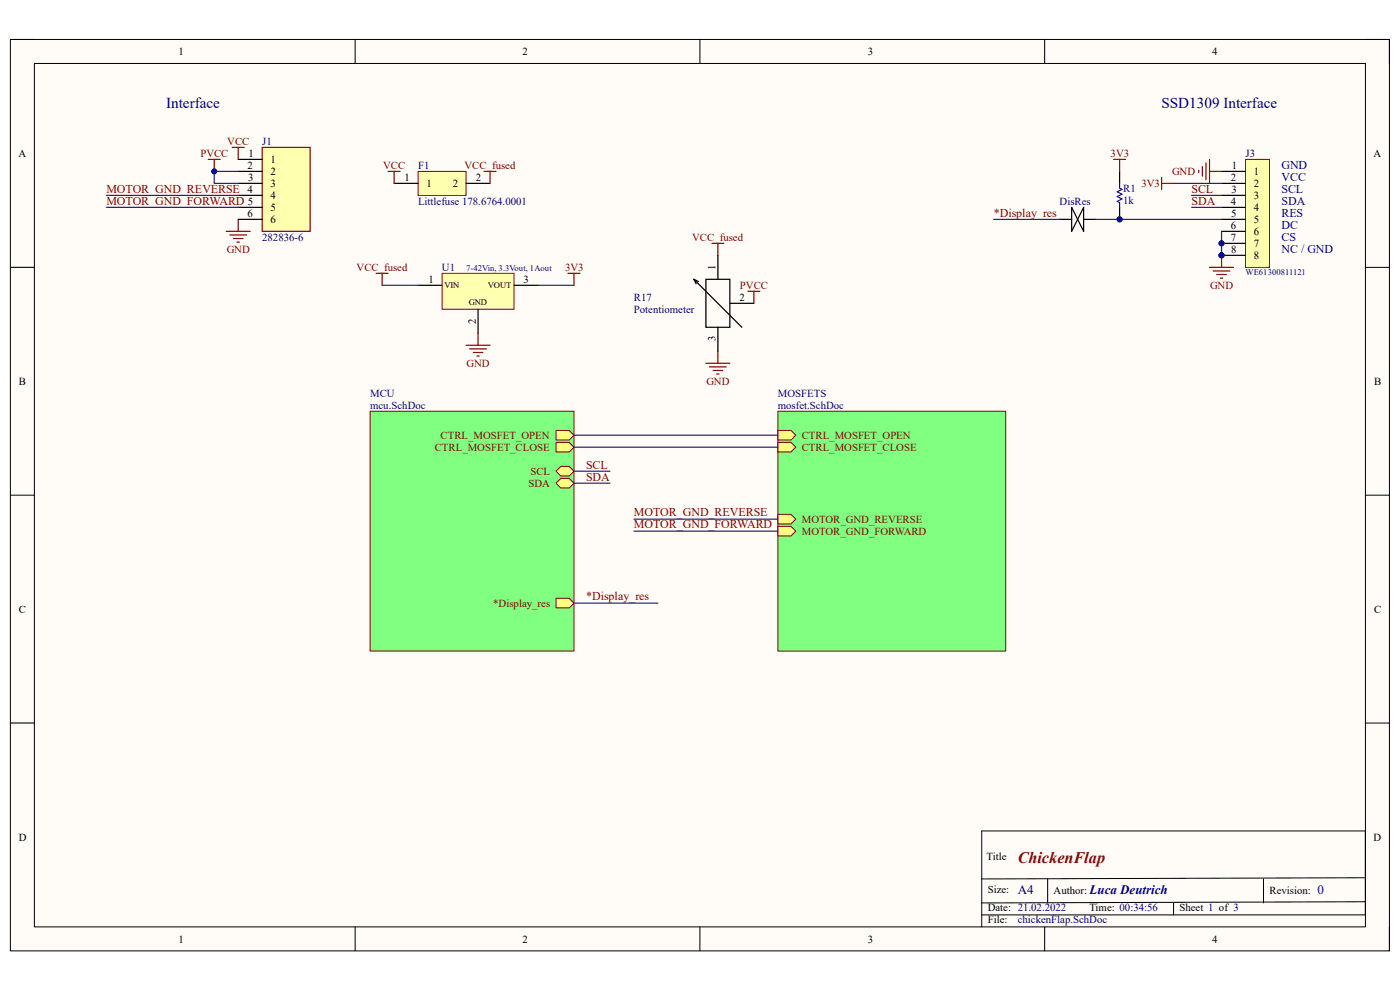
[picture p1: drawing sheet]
<svg xmlns="http://www.w3.org/2000/svg" width="297mm" height="210mm" viewBox="0 0 297 210" stroke-linecap="round" stroke-linejoin="round" font-family="sans-serif">
<path d="M2.2 8.4h292.6v193.3h-292.6z" fill-rule="evenodd" fill="#fffcf8"/>
<path d="M2.2 8.4h292.6v193.3h-292.6z" fill="none" stroke="#000" stroke-width=".21"/>
<path d="M7.3 13.5h282.4v183.1h-282.4z" fill-rule="evenodd" fill="#fffcf8"/>
<g fill="none" stroke="#000" stroke-width=".21">
<path d="M2.2 8.4h5.1M7.3 13.5h282.4v183.1h-282.4zM75.3 8.4v5.1M148.5 8.4v5.1M221.6 8.4v5.1M289.7 8.4h5.1v5.1M2.2 56.7h5.1M289.7 56.7h5.1M2.2 105h5.1M289.7 105.1h5.1M2.2 153.4h5.1M289.7 153.4h5.1"/>
<path d="M75.3 196.6v5.1M148.5 196.6v5.1M221.6 196.6v5.1M294.8 196.6v5.1"/>
</g>
<path d="M78.5 87.2h43.3v50.9h-43.3z" fill-rule="evenodd" fill="#80ff80"/>
<path d="M78.5 87.2h43.3v50.9h-43.3z" fill="none" stroke="#800000" stroke-width=".21"/>
<path d="M118 93.9h2.8l1 1-1 1h-2.8z" fill-rule="evenodd" fill="#ffff80"/>
<path d="M118 93.9h2.8l1 1-1 1h-2.8z" fill="none" stroke="#800000" stroke-width=".21"/>
<path d="M118 91.3h2.8l1 1-1 1h-2.8z" fill-rule="evenodd" fill="#ffff80"/>
<path d="M118 91.3h2.8l1 1-1 1h-2.8z" fill="none" stroke="#800000" stroke-width=".21"/>
<path d="M118 126.9h2.8l1 1-1 1.1h-2.8z" fill-rule="evenodd" fill="#ffff80"/>
<path d="M118 126.9h2.8l1 1-1 1.1h-2.8z" fill="none" stroke="#800000" stroke-width=".21"/>
<path d="M119 98.9h1.8l1 1.1-1 1h-1.8l-1-1z" fill-rule="evenodd" fill="#ffff80"/>
<path d="M119 98.9h1.8l1 1.1-1 1h-1.8l-1-1z" fill="none" stroke="#800000" stroke-width=".21"/>
<path d="M118 102.5l1-1h1.8l1 1-1 1h-1.8z" fill-rule="evenodd" fill="#ffff80"/>
<path d="M118 102.5l1-1h1.8l1 1-1 1h-1.8z" fill="none" stroke="#800000" stroke-width=".21"/>
<path d="M165 87.2h48.4v50.9h-48.4z" fill-rule="evenodd" fill="#80ff80"/>
<path d="M165 87.2h48.4v50.9h-48.4z" fill="none" stroke="#800000" stroke-width=".21"/>
<path d="M165 91.3h2.8l1 1-1 1h-2.8z" fill-rule="evenodd" fill="#ffff80"/>
<path d="M165 91.3h2.8l1 1-1 1h-2.8z" fill="none" stroke="#800000" stroke-width=".21"/>
<path d="M165 93.9h2.8l1 1-1 1h-2.8z" fill-rule="evenodd" fill="#ffff80"/>
<path d="M165 93.9h2.8l1 1-1 1h-2.8z" fill="none" stroke="#800000" stroke-width=".21"/>
<path d="M165 109.1h2.8l1 1-1 1.1h-2.8z" fill-rule="evenodd" fill="#ffff80"/>
<path d="M165 109.1h2.8l1 1-1 1.1h-2.8z" fill="none" stroke="#800000" stroke-width=".21"/>
<path d="M165 111.7h2.8l1 1-1 1h-2.8z" fill-rule="evenodd" fill="#ffff80"/>
<path d="M165 111.7h2.8l1 1-1 1h-2.8z" fill="none" stroke="#800000" stroke-width=".21"/>
<path d="M208.3 194.1h81.4v-17.8h-81.4v20.3M222.3 186.5v5M249 191.5v2.6M268.1 186.5v5M289.7 186.2l-81.4 .3M289.7 191.3l-81.4 .2" fill="none" stroke="#000" stroke-width=".21"/>
<path d="M93.8 58h15.3v7.6h-15.3z" fill-rule="evenodd" fill="#ffffb0"/>
<path d="M93.8 58h15.3v7.6h-15.3z" fill="none" stroke="#980000" stroke-width=".21"/>
<path d="M88.7 60.5h5.1M101.4 65.6v5.1M109.1 60.5h5" fill="none" stroke="#000" stroke-width=".25"/>
<g fill="none" stroke="#800000" stroke-width=".25">
<path d="M44.2 33.8h2.5M45.5 33.8v2.6M49.3 31.3h2.5M50.5 31.3v2.5M48 49.1h5.1M48.8 49.8h3.5M49.5 50.6h2.1M50.3 51.4h.5M50.5 46.5v2.6M120.5 58h2.5M121.8 58v2.5M98.9 73.2h5.1"/>
<path d="M99.6 74h3.6M100.4 74.8h2M101.2 75.5h.5M101.4 70.7v2.5M149.8 77.1h5M150.5 77.8h3.6M151.3 78.6h2M152 79.3h.6M152.3 74.5v2.6M158.7 61.8h2.5M159.9 61.8v2.5"/>
</g>
<circle cx="45.5" cy="36.4" r=".51" fill="#000080"/>
<circle cx="45.5" cy="36.4" r=".51" fill="none" stroke="#000080" stroke-width=".21"/>
<circle cx="259.1" cy="51.6" r=".51" fill="#000080"/>
<circle cx="259.1" cy="51.6" r=".51" fill="none" stroke="#000080" stroke-width=".21"/>
<circle cx="259.1" cy="54.2" r=".51" fill="#000080"/>
<circle cx="259.1" cy="54.2" r=".51" fill="none" stroke="#000080" stroke-width=".21"/>
<path d="M264.2 33.8h5.1v22.9h-5.1z" fill-rule="evenodd" fill="#ffffb0"/>
<path d="M264.2 33.8h5.1v22.9h-5.1z" fill="none" stroke="#800000" stroke-width=".21"/>
<path d="M259.2 36.4h5M259.2 38.9h5M259.2 41.4h5M259.2 44h5M259.2 46.5h5M259.2 49.1h5M259.2 51.6h5" fill="none" stroke="#000" stroke-width=".25"/>
<circle cx="259.1" cy="51.6" r=".51" fill="#000080"/>
<circle cx="259.1" cy="51.6" r=".51" fill="none" stroke="#000080" stroke-width=".21"/>
<path d="M259.2 54.2h5" fill="none" stroke="#000" stroke-width=".25"/>
<circle cx="259.1" cy="54.2" r=".51" fill="#000080"/>
<circle cx="259.1" cy="54.2" r=".51" fill="none" stroke="#000080" stroke-width=".21"/>
<path d="M246.4 37.6v2.6M246.4 38.9h2.6M256.6 56.7h5.1M257.4 57.5h3.5M258.1 58.2h2.1M258.9 59h.5M259.2 54.2v2.5" fill="none" stroke="#800000" stroke-width=".25"/>
<circle cx="259.1" cy="54.2" r=".51" fill="#000080"/>
<circle cx="259.1" cy="54.2" r=".51" fill="none" stroke="#000080" stroke-width=".21"/>
<circle cx="237.5" cy="46.5" r=".51" fill="#000080"/>
<circle cx="237.5" cy="46.5" r=".51" fill="none" stroke="#000080" stroke-width=".21"/>
<path d="M237.5 36.4v2.5M237.5 44v2.5" fill="none" stroke="#000" stroke-width=".25"/>
<circle cx="237.5" cy="46.5" r=".51" fill="#000080"/>
<circle cx="237.5" cy="46.5" r=".51" fill="none" stroke="#000080" stroke-width=".21"/>
<path d="M237.5 38.9v1l.5 .3-1 .5 1 .5-1 .5 1 .5-1 .5 .5 .3v1" fill="none" stroke="#00f" stroke-width=".25"/>
<path d="M236.3 33.8h2.5M237.5 33.8v2.6M254.3 36.1v.5M255.1 35.3v2.1M255.8 34.6v3.5M256.6 33.8v5.1M256.6 36.4h2.6" fill="none" stroke="#800000" stroke-width=".25"/>
<path d="M224.8 46.5h2.6M227.4 44v5.1l2.5-5.1v5.1zM229.9 46.5h2.5" fill="none" stroke="#000" stroke-width=".25"/>
<path d="M88.7 36.4h10.2v5h-10.2z" fill-rule="evenodd" fill="#ffffb0"/>
<path d="M88.7 36.4h10.2v5h-10.2z" fill="none" stroke="#800000" stroke-width=".21"/>
<path d="M83.6 38.9h5.1M98.9 38.9h5.1M147.2 59.3l10.2 10.1M147.2 59.3l.5 .9M147.2 59.3l1 .4M149.8 59.3h5v10.1h-5zM152.3 54.2v5.1M152.3 69.4v5.1M154.8 64.3h5.1" fill="none" stroke="#000" stroke-width=".25"/>
<path d="M82.3 36.4h2.6M83.6 36.4v2.5M102.7 36.4h2.5M104 36.4v2.5M79.8 58h2.5M81.1 58v2.5M151 51.6h2.6M152.3 51.6v2.6" fill="none" stroke="#800000" stroke-width=".25"/>
<path d="M55.6 31.3h10.2v17.8h-10.2z" fill-rule="evenodd" fill="#ffffb0"/>
<path d="M55.6 31.3h10.2v17.8h-10.2z" fill="none" stroke="#800000" stroke-width=".25"/>
<path d="M50.5 33.8h5.1M50.5 36.4h5.1M50.5 38.9h5.1M50.5 41.4h5.1M50.5 44h5.1M50.5 46.5h5.1" fill="none" stroke="#000" stroke-width=".25"/>
<path d="M50.5 36.4h-5v2.5h5M22.6 41.4h27.9M22.6 44h27.9M210.8 46.5h14M81.1 60.5h7.6M114.1 60.5h7.7M121.8 92.3h43.2M121.8 94.9h43.2M134.5 110.1h30.5M134.5 112.7h30.5" fill="none" stroke="#351c75" stroke-width=".25"/>
<circle cx="45.5" cy="36.4" r=".51" fill="#000080"/>
<circle cx="45.5" cy="36.4" r=".51" fill="none" stroke="#000080" stroke-width=".21"/>
<path d="M249 38.9h10.2M232.4 46.5h26.8M252.8 41.4h6.4M252.8 44h6.4M121.8 100h7.6M121.8 102.5h7.6M121.8 127.9h17.8" fill="none" stroke="#351c75" stroke-width=".25"/>
<circle cx="237.5" cy="46.5" r=".51" fill="#000080"/>
<circle cx="237.5" cy="46.5" r=".51" fill="none" stroke="#000080" stroke-width=".21"/>
<path d="M259.2 49.1v5.1" fill="none" stroke="#351c75" stroke-width=".25"/>
<circle cx="259.1" cy="51.6" r=".51" fill="#000080"/>
<circle cx="259.1" cy="51.6" r=".51" fill="none" stroke="#000080" stroke-width=".21"/>
<circle cx="259.1" cy="54.2" r=".51" fill="#000080"/>
<circle cx="259.1" cy="54.2" r=".51" fill="none" stroke="#000080" stroke-width=".21"/>
<text font-size="3.4" fill="#800000" x="215.9" y="183.1">ChickenFlap</text>
<g font-size="3.2" fill="#000080">
<text x="35.3" y="22.9">Interface</text>
<text x="246.4" y="22.9">SSD1309 Interface</text>
</g>
<g font-size="2.8" fill="#000080">
<text x="215.9" y="189.7">A4</text>
<text x="231.1" y="189.7">Luca Deutrich</text>
<text x="279.5" y="189.7">0</text>
</g>
<g font-size="2.5" fill="#000080">
<text x="271.9" y="35.8">GND</text>
<text x="271.9" y="38.3">VCC</text>
<text x="271.9" y="40.9">SCL</text>
<text x="271.9" y="46">RES</text>
<text x="271.9" y="43.4">SDA</text>
<text x="271.9" y="51.1">CS</text>
<text x="271.9" y="48.5">DC</text>
<text x="271.9" y="53.6">NC / GND</text>
</g>
<g font-size="2.5" fill="#800000">
<text x="22.6" y="40.9">MOTOR_GND_REVERSE</text>
<text x="252.8" y="40.9">SCL</text>
<text x="22.6" y="43.4">MOTOR_GND_FORWARD 5</text>
<text x="210.8" y="46">*Display_res</text>
<text x="252.8" y="43.4">SDA</text>
<text x="124.3" y="101.9">SDA</text>
<text x="124.3" y="99.4">SCL</text>
<text x="134.5" y="112.1">MOTOR_GND_FORWARD</text>
<text x="134.5" y="109.6">MOTOR_GND_REVERSE</text>
<text x="124.3" y="127.4">*Display_res</text>
</g>
<g font-size="2.3">
<text x="37.9" y="11.7">1</text>
<text x="110.9" y="11.7">2</text>
<text x="184.1" y="11.7">3</text>
<text x="257.1" y="11.7">4</text>
<text x="3.9" y="33.3">A</text>
<text x="52.5" y="35.9">2</text>
<text x="52.7" y="33.3">1</text>
<text x="57.4" y="34.6">1</text>
<text x="261.3" y="35.9">1</text>
<text x="291.4" y="33.3">A</text>
<text x="52.5" y="40.9">4</text>
<text x="52.6" y="38.4">3</text>
<text x="57.4" y="37.1">2</text>
<text x="57.4" y="39.7">3</text>
<text x="85.8" y="38.4">1</text>
<text x="90.5" y="39.7">1</text>
<text x="96.1" y="39.7">2</text>
<text x="100.9" y="38.4">2</text>
<text x="261.2" y="38.4">2</text>
<text x="261.2" y="40.9">3</text>
<text x="266" y="37.1">1</text>
<text x="266" y="39.7">2</text>
<text x="52.5" y="46">6</text>
<text x="57.4" y="42.2">4</text>
<text x="57.4" y="44.7">5</text>
<text x="57.4" y="47.3">6</text>
<text x="261.1" y="43.5">4</text>
<text x="261.2" y="46">5</text>
<text x="266" y="42.2">3</text>
<text x="266" y="44.7">4</text>
<text x="266" y="47.3">5</text>
<text x="261.2" y="48.6">6</text>
<text x="261.2" y="51.1">7</text>
<text x="261.2" y="53.6">8</text>
<text x="266" y="49.8">6</text>
<text x="266" y="52.4">7</text>
<text x="90.9" y="60">1</text>
<text x="111.1" y="60">3</text>
<text x="151.8" y="57.2" transform="rotate(-90 151.8 57.2)">1</text>
<text x="266" y="54.9">8</text>
<text x="156.9" y="63.8">2</text>
<text x="100.9" y="68.7" transform="rotate(-90 100.9 68.7)">2</text>
<text x="151.8" y="72.4" transform="rotate(-90 151.8 72.4)">3</text>
<text x="4" y="81.6">B</text>
<text x="291.5" y="81.6">B</text>
<text x="4" y="130">C</text>
<text x="291.5" y="130">C</text>
<text x="4" y="178.3">D</text>
<text x="291.4" y="178.3">D</text>
<text x="209.3" y="182.4">Title</text>
<text x="209.5" y="189.5">Size:</text>
<text x="223.5" y="189.7">Author:</text>
<text x="269.3" y="189.7">Revision:</text>
<text x="209.5" y="193.3">Date: 21.02.2022</text>
<text x="209.5" y="195.8">File:</text>
<text x="231.1" y="193.3">Time: 00:34:56</text>
<text x="250.2" y="193.3">Sheet 1 of 3</text>
<text x="37.9" y="199.9">1</text>
<text x="110.9" y="199.9">2</text>
<text x="184.1" y="199.9">3</text>
<text x="257.1" y="199.9">4</text>
</g>
<g font-size="2.3" fill="#800000">
<text x="42.5" y="33.3">PVCC</text>
<text x="48.2" y="30.7">VCC</text>
<text x="81.3" y="35.9">VCC</text>
<text x="98.6" y="35.9">VCC_fused</text>
<text x="235.6" y="33.3">3V3</text>
<text x="242.1" y="39.7">3V3</text>
<text x="248.7" y="37.1">GND</text>
<text x="48.1" y="53.6">GND</text>
<text x="146.9" y="51.1">VCC_fused</text>
<text x="75.6" y="57.4">VCC_fused</text>
<text x="119.9" y="57.4">3V3</text>
<text x="157" y="61.3">PVCC</text>
<text x="256.7" y="61.3">GND</text>
<text x="99" y="77.8">GND</text>
<text x="149.9" y="81.6">GND</text>
<text x="92.2" y="95.6">CTRL_MOSFET_CLOSE</text>
<text x="93.5" y="93.1">CTRL_MOSFET_OPEN</text>
<text x="170.1" y="93.1">CTRL_MOSFET_OPEN</text>
<text x="170.1" y="95.6">CTRL_MOSFET_CLOSE</text>
<text x="112.5" y="100.7">SCL</text>
<text x="112.1" y="103.3">SDA</text>
<text x="170.1" y="110.9">MOTOR_GND_REVERSE</text>
<text x="170.1" y="113.4">MOTOR_GND_FORWARD</text>
<text x="104.6" y="128.7">*Display_res</text>
</g>
<g font-size="2.3" fill="#000080">
<text x="55.6" y="30.7">J1</text>
<text x="88.7" y="35.9">F1</text>
<text x="264.2" y="33.3">J3</text>
<text x="238.3" y="40.7">R1</text>
<text x="88.7" y="43.5">Littlefuse 178.6764.0001</text>
<text x="224.8" y="43.5">DisRes</text>
<text x="238.3" y="43.2">1k</text>
<text x="55.6" y="51.1">282836-6</text>
<text x="93.8" y="57.4">U1</text>
<text x="134.5" y="63.8">R17</text>
<text x="134.5" y="66.4">Potentiometer</text>
<text x="78.5" y="84.2">MCU</text>
<text x="78.5" y="86.7">mcu.SchDoc</text>
<text x="165" y="84.2">MOSFETS</text>
<text x="165" y="86.7">mosfet.SchDoc</text>
<text x="215.9" y="195.8">chickenFlap.SchDoc</text>
</g>
<g font-size="1.8" fill="#000080">
<text x="98.9" y="57.6">7-42Vin, 3.3Vout, 1Aout</text>
<text x="264.2" y="58.3">WE61300811121</text>
</g>
<g font-size="1.8">
<text x="94.3" y="61.1">VIN</text>
<text x="99.4" y="64.7">GND</text>
<text x="103.5" y="61.1">VOUT</text>
</g>
</svg>
